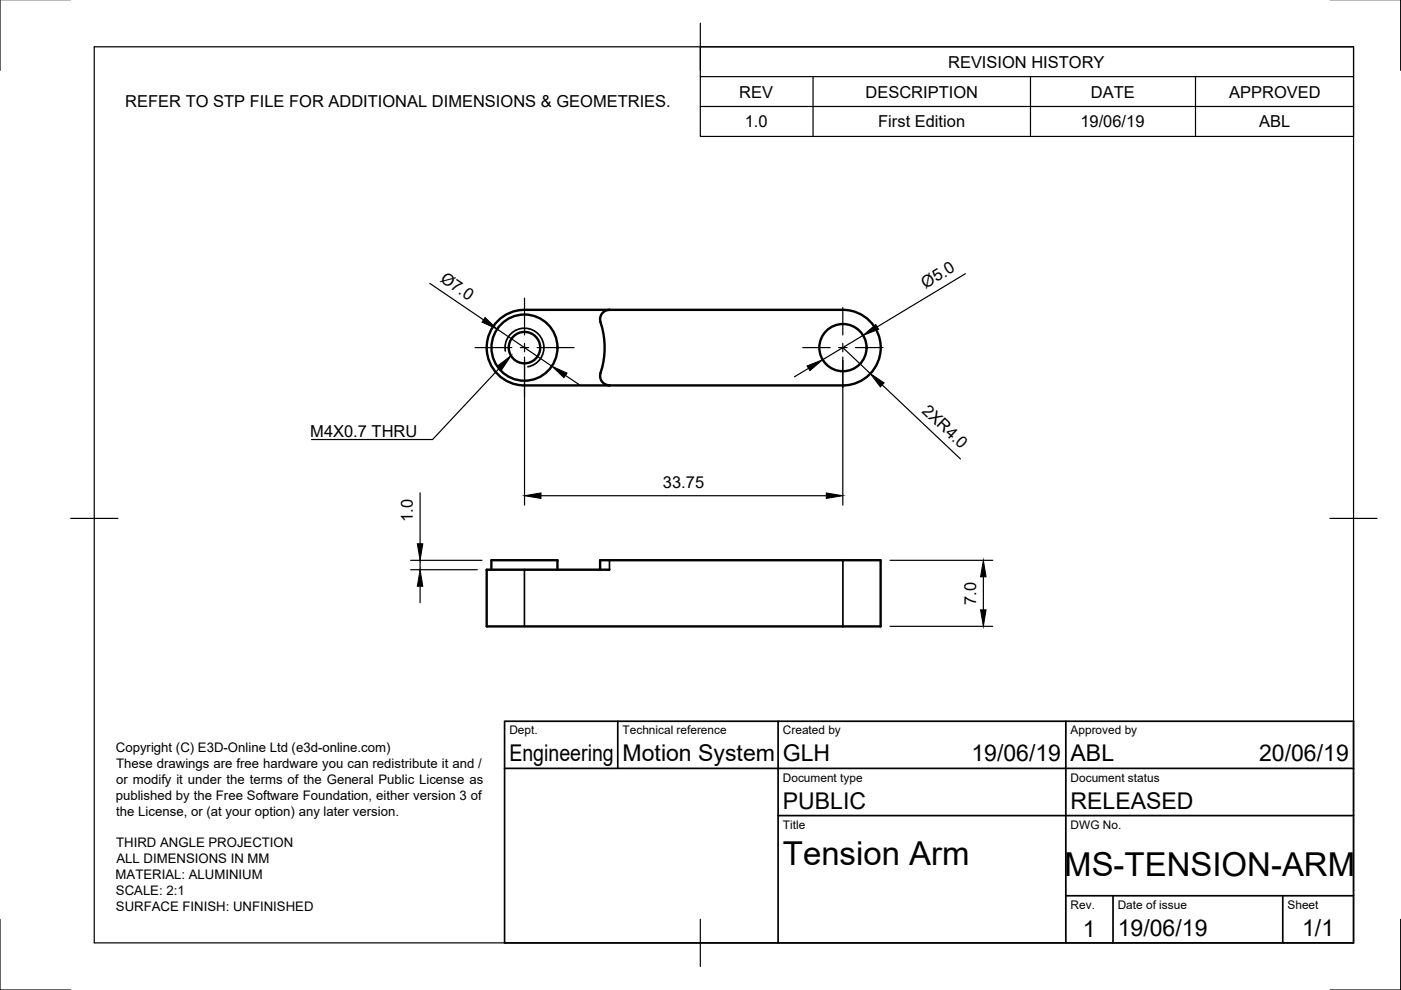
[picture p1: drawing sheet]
<svg xmlns="http://www.w3.org/2000/svg" width="297mm" height="210mm" viewBox="0 0 297 210" stroke-linecap="round" stroke-linejoin="round" font-family="sans-serif">
<!-- layer: Visible Narrow -->
<path d="M107.1 74.4a4.1 4.1 0 0 1 3.4-4.7 4.1 4.1 0 0 1 4.8 3.3 4.1 4.1 0 0 1-3.4 4.8M129.2 118.8v2M178.7 118.8v14M111.2 120.8v12" fill="none" stroke="#000" stroke-width=".36"/>
<!-- layer: Visible -->
<g fill="none" stroke="#000" stroke-width=".51">
<path d="M105.5 68a8 8 0 0 1 5.7-2.3h67.5a8 8 0 0 1 8 8 8 8 0 0 1-8 8h-67.5a8 8 0 0 1-7.4-4.9 8 8 0 0 1 1.7-8.8zM129.2 65.7a2.03 2.03 0 0 0-1.9 2.6 17.4 17.4 0 0 1-.1 11.1 2 2 0 0 0 2 2.3M104.2 120.8v-2h14v2M127.2 120.8v-2h59.5v14h-83.5v-12h26"/>
<circle cx="111.2" cy="73.7" r="7"/>
<circle cx="111.2" cy="73.7" r="3.3"/>
<circle cx="178.7" cy="73.7" r="5"/>
</g>
<!-- layer: Border -->
<path d="M0 -.1v15M297 -.1v15M20 9.9h267v190h-267zM148.5 4.9v10M15 109.9h10M282 109.9h10M0 194.9v15h15M148.5 194.9v10M297 194.9v15h-15" fill="none" stroke="#000" stroke-width=".25"/>
<!-- layer: TitleBlock -->
<path d="M107 152.9h180v47h-180zM131 152.9v10M165 152.9v47M226 152.9v47M107 162.9h180M165 172.9h122M226 189.9h61M236 189.9v10M272 189.9v10" fill="none" stroke="#000" stroke-width=".36"/>
<!-- layer: BOM -->
<path d="M148.5 9.9h138.5v19h-138.5zM148.5 16.2h138.5M172.4 16.2v12.7M218.5 16.2v12.7M253.5 16.2v12.7M148.5 22.6h138.5" fill="none" stroke="#000" stroke-width=".25"/>
<!-- layer: Center Lines -->
<path d="M100.7 73.7h7.8M110.3 73.7h1.8M111.2 63.2v7.8M111.2 72.8v1.8M111.2 76.4v7.8M113.9 73.7h7.8M170.2 73.7h5.8M177.8 73.7h1.8M178.7 65.2v5.8M178.7 72.8v1.8M178.7 76.4v5.8M181.4 73.7h5.8" fill="none" stroke="#000" stroke-width=".25"/>
<!-- layer: Dimensions -->
<g fill="none" stroke="#000" stroke-width=".25">
<path d="M204.7 58l-18.7 11.3M91.1 60.1l11.4 7.7M105.4 69.8l11.6 7.8M111.2 75.7v31.4M119.9 79.6l2.9 1.9M171.4 78.1l-3 1.8M178.7 75.7v31.4M178.7 73.7l5.8 5.5M183 71.1l-8.6 5.2M187 81.6l16.6 15.7M87.1 118.8h15.1M89.1 104.5v10.8"/>
<path d="M89.1 118.8v2M114.7 105.1h60.5M188.7 118.8h21.8M87.1 120.8h14.1M89.1 124.3v3.5M188.7 132.8h21.8M208.5 122.3v7"/>
</g>
<path d="M102.8 67.3l2.6 2.5-3.2-1.5zM117 77.6l3.2 1.5-.6 1zM171.1 77.6l3.3-1.3-2.7 2.3zM183 71.1l2.7-2.3 .6 1zM184.5 79.2l3 2-.9 .8zM88.5 115.3h1.1l-.5 3.5zM111.2 105.1l3.5-.6v1.2zM175.2 104.5l3.5 .6-3.5 .6zM89.1 120.8l.5 3.5h-1.1zM207.9 129.3h1.2l-.6 3.5zM208.5 118.8l.6 3.5h-1.2z" fill="#000" stroke="#000" stroke-width=".21"/>
<!-- layer: Annotations -->
<path d="M105.5 77.6l2.9-2.2-2 3z" fill="#000" stroke="#000" stroke-width=".21"/>
<path d="M106 78l-14.3 15.2h-25.7" fill="none" stroke="#000" stroke-width=".25"/>
<g font-size="7">
<text x="166" y="183.4">Tension Arm</text>
<text x="225.6" y="185.8">MS-TENSION-ARM</text>
</g>
<g font-size="4.9">
<text x="108" y="161.4">Engineering</text>
<text x="132" y="161.4">Motion System</text>
<text x="166" y="161.4">GLH</text>
<text x="206" y="161.4">19/06/19</text>
<text x="227" y="161.4">ABL</text>
<text x="267" y="161.4">20/06/19</text>
<text x="166" y="171.4">PUBLIC</text>
<text x="227" y="171.4">RELEASED</text>
<text x="229.6" y="198.6">1</text>
<text x="237" y="198.4">19/06/19</text>
<text x="276.1" y="198.6">1/1</text>
</g>
<g font-size="3.5">
<text x="201" y="14.3">REVISION HISTORY</text>
<text x="26.6" y="22.7">REFER TO STP FILE FOR ADDITIONAL DIMENSIONS &amp; GEOMETRIES.</text>
<text x="156.7" y="20.7">REV</text>
<text x="183.5" y="20.7">DESCRIPTION</text>
<text x="231.3" y="20.7">DATE</text>
<text x="260.6" y="20.7">APPROVED</text>
<text x="157.9" y="27">1.0</text>
<text x="186.2" y="27">First Edition</text>
<text x="229.1" y="27">19/06/19</text>
<text x="267" y="27">ABL</text>
<text x="93.2" y="59.5" transform="rotate(34 93.2 59.5)">Ø7.0</text>
<text x="196.2" y="61.3" transform="rotate(-31 196.2 61.3)">Ø5.0</text>
<text x="195.3" y="87.3" transform="rotate(43 195.3 87.3)">2XR4.0</text>
<text x="65.8" y="92.7">M4X0.7 THRU</text>
<text x="140.6" y="103.6">33.75</text>
<text x="87.5" y="110.7" transform="rotate(-90 87.5 110.7)">1.0</text>
<text x="206.9" y="128.2" transform="rotate(-90 206.9 128.2)">7.0</text>
</g>
<g font-size="2.8">
<text x="24.6" y="159.4">Copyright (C) E3D-Online Ltd (e3d-online.com)</text>
<text x="24.6" y="166.2">or modify it under the terms of the General Public License as</text>
<text x="24.6" y="162.8">These drawings are free hardware you can redistribute it and /</text>
<text x="24.5" y="169.6">published by the Free Software Foundation, either version 3 of</text>
<text x="24.7" y="172.9">the License, or (at your option) any later version.</text>
<text x="24.6" y="179.6">THIRD ANGLE PROJECTION</text>
<text x="24.7" y="183">ALL DIMENSIONS IN MM</text>
<text x="24.5" y="186.3">MATERIAL: ALUMINIUM</text>
<text x="24.6" y="189.7">SCALE: 2:1</text>
<text x="24.6" y="193.1">SURFACE FINISH: UNFINISHED</text>
</g>
<g font-size="2.5">
<text x="108" y="155.7">Dept.</text>
<text x="132" y="155.7">Technical reference</text>
<text x="166" y="155.7">Created by</text>
<text x="227" y="155.7">Approved by</text>
<text x="166" y="165.7">Document type</text>
<text x="227" y="165.7">Document status</text>
<text x="166" y="175.7">Title</text>
<text x="227" y="175.7">DWG No.</text>
<text x="227" y="192.7">Rev.</text>
<text x="237" y="192.7">Date of issue</text>
<text x="273" y="192.7">Sheet</text>
</g>
</svg>
